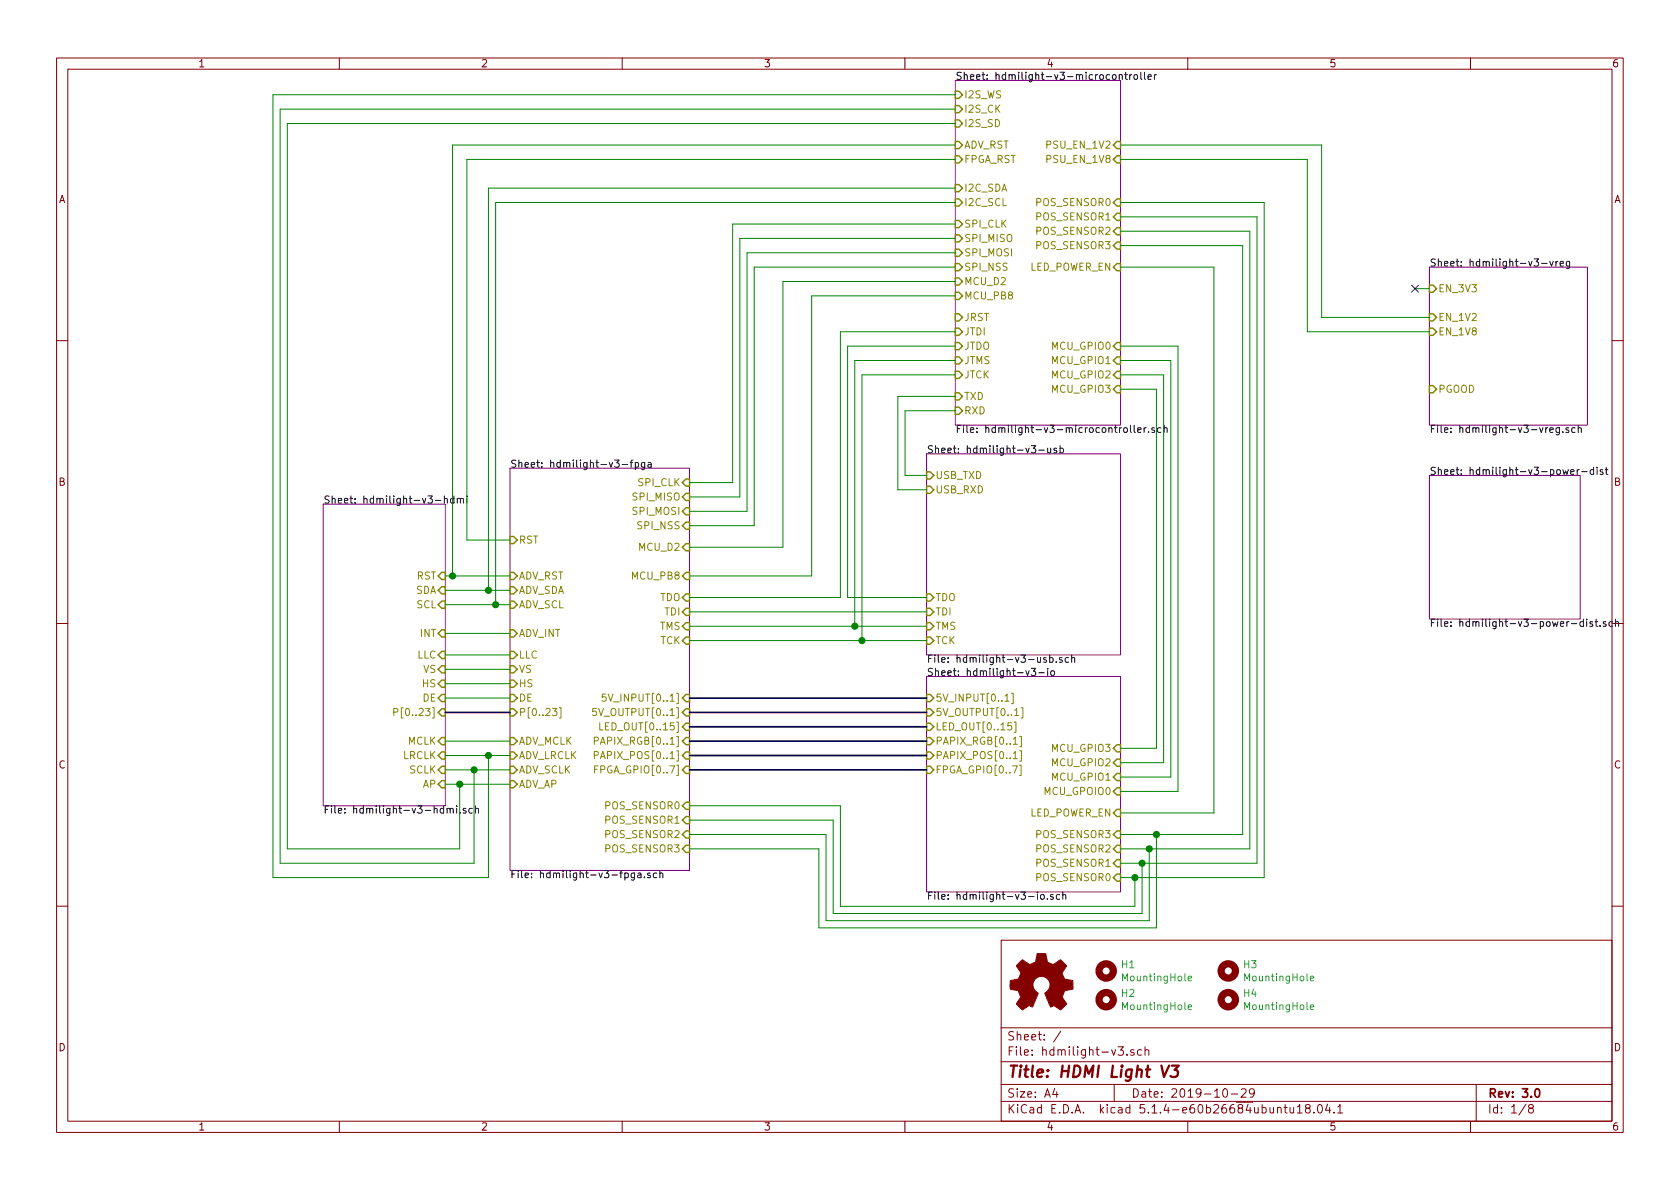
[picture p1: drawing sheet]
EESchema Schematic File Version 4
LIBS:hdmilight-v3-cache
EELAYER 30 0
EELAYER END
$Descr A4 11693 8268
encoding utf-8
Sheet 1 8
Title "HDMI Light V3"
Date "2019-10-29"
Rev "3.0"
Comp ""
Comment1 ""
Comment2 ""
Comment3 ""
Comment4 ""
$EndDescr
$Sheet
S 2250 3500 850  2100
U 5DA819A0
F0 "hdmilight-v3-hdmi" 50
F1 "hdmilight-v3-hdmi.sch" 50
F2 "P[0..23]" I R 3100 4950 50 
F3 "DE" I R 3100 4850 50 
F4 "HS" I R 3100 4750 50 
F5 "VS" I R 3100 4650 50 
F6 "LLC" I R 3100 4550 50 
F7 "SDA" I R 3100 4100 50 
F8 "SCL" I R 3100 4200 50 
F9 "INT" I R 3100 4400 50 
F10 "MCLK" I R 3100 5150 50 
F11 "LRCLK" I R 3100 5250 50 
F12 "SCLK" I R 3100 5350 50 
F13 "AP" I R 3100 5450 50 
F14 "RST" I R 3100 4000 50 
$EndSheet
$Sheet
S 3550 3250 1250 2800
U 5DA894AB
F0 "hdmilight-v3-fpga" 50
F1 "hdmilight-v3-fpga.sch" 50
F2 "P[0..23]" I L 3550 4950 50 
F3 "LLC" I L 3550 4550 50 
F4 "TDI" I R 4800 4250 50 
F5 "TDO" I R 4800 4150 50 
F6 "TMS" I R 4800 4350 50 
F7 "TCK" I R 4800 4450 50 
F8 "LED_OUT[0..15]" I R 4800 5050 50 
F9 "PAPIX_RGB[0..1]" I R 4800 5150 50 
F10 "SPI_CLK" I R 4800 3350 50 
F11 "SPI_MISO" I R 4800 3450 50 
F12 "SPI_MOSI" I R 4800 3550 50 
F13 "DE" I L 3550 4850 50 
F14 "HS" I L 3550 4750 50 
F15 "VS" I L 3550 4650 50 
F16 "POS_SENSOR0" I R 4800 5600 50 
F17 "POS_SENSOR3" I R 4800 5900 50 
F18 "POS_SENSOR1" I R 4800 5700 50 
F19 "POS_SENSOR2" I R 4800 5800 50 
F20 "ADV_RST" I L 3550 4000 50 
F21 "ADV_INT" I L 3550 4400 50 
F22 "ADV_SCL" I L 3550 4200 50 
F23 "ADV_SDA" I L 3550 4100 50 
F24 "ADV_MCLK" I L 3550 5150 50 
F25 "ADV_LRCLK" I L 3550 5250 50 
F26 "ADV_SCLK" I L 3550 5350 50 
F27 "ADV_AP" I L 3550 5450 50 
F28 "MCU_D2" I R 4800 3800 50 
F29 "MCU_PB8" I R 4800 4000 50 
F30 "RST" I L 3550 3750 50 
F31 "5V_OUTPUT[0..1]" I R 4800 4950 50 
F32 "PAPIX_POS[0..1]" I R 4800 5250 50 
F33 "FPGA_GPIO[0..7]" I R 4800 5350 50 
F34 "5V_INPUT[0..1]" I R 4800 4850 50 
F35 "SPI_NSS" I R 4800 3650 50 
$EndSheet
Wire Bus Line
	3100 4950 3550 4950
Wire Wire Line
	4800 4150 5850 4150
Wire Wire Line
	6650 2600 6000 2600
$Sheet
S 6450 4700 1350 1500
U 5DC305B6
F0 "hdmilight-v3-io" 50
F1 "hdmilight-v3-io.sch" 50
F2 "LED_OUT[0..15]" I L 6450 5050 50 
F3 "PAPIX_POS[0..1]" I L 6450 5250 50 
F4 "PAPIX_RGB[0..1]" I L 6450 5150 50 
F5 "POS_SENSOR0" I R 7800 6100 50 
F6 "POS_SENSOR1" I R 7800 6000 50 
F7 "POS_SENSOR2" I R 7800 5900 50 
F8 "POS_SENSOR3" I R 7800 5800 50 
F9 "LED_POWER_EN" I R 7800 5650 50 
F10 "5V_OUTPUT[0..1]" I L 6450 4950 50 
F11 "FPGA_GPIO[0..7]" I L 6450 5350 50 
F12 "MCU_GPOIO0" I R 7800 5500 50 
F13 "MCU_GPIO1" I R 7800 5400 50 
F14 "MCU_GPIO2" I R 7800 5300 50 
F15 "MCU_GPIO3" I R 7800 5200 50 
F16 "5V_INPUT[0..1]" I L 6450 4850 50 
$EndSheet
Wire Wire Line
	3100 4550 3550 4550
Wire Bus Line
	4800 5050 6450 5050
Wire Bus Line
	4800 5150 6450 5150
Wire Wire Line
	5850 4150 5850 2300
Wire Wire Line
	5850 2300 6650 2300
Wire Wire Line
	5900 4150 5900 2400
Wire Wire Line
	5900 2400 6650 2400
$Sheet
S 9950 1850 1100 1100
U 5DE449C4
F0 "hdmilight-v3-vreg" 50
F1 "hdmilight-v3-vreg.sch" 50
F2 "EN_1V2" I L 9950 2200 50 
F3 "PGOOD" I L 9950 2700 50 
F4 "EN_3V3" I L 9950 2000 50 
F5 "EN_1V8" I L 9950 2300 50 
$EndSheet
$Sheet
S 9950 3300 1050 1000
U 5E08CC0D
F0 "hdmilight-v3-power-dist" 50
F1 "hdmilight-v3-power-dist.sch" 50
$EndSheet
$Sheet
S 6650 550  1150 2400
U 5DA893D4
F0 "hdmilight-v3-microcontroller" 50
F1 "hdmilight-v3-microcontroller.sch" 50
F2 "JTMS" I L 6650 2500 50 
F3 "JTCK" I L 6650 2600 50 
F4 "JTDI" I L 6650 2300 50 
F5 "JTDO" I L 6650 2400 50 
F6 "SPI_CLK" I L 6650 1550 50 
F7 "SPI_MISO" I L 6650 1650 50 
F8 "SPI_MOSI" I L 6650 1750 50 
F9 "I2C_SCL" I L 6650 1400 50 
F10 "I2C_SDA" I L 6650 1300 50 
F11 "TXD" I L 6650 2750 50 
F12 "RXD" I L 6650 2850 50 
F13 "POS_SENSOR0" I R 7800 1400 50 
F14 "POS_SENSOR1" I R 7800 1500 50 
F15 "POS_SENSOR2" I R 7800 1600 50 
F16 "POS_SENSOR3" I R 7800 1700 50 
F17 "LED_POWER_EN" I R 7800 1850 50 
F18 "MCU_D2" I L 6650 1950 50 
F19 "MCU_PB8" I L 6650 2050 50 
F20 "ADV_RST" I L 6650 1000 50 
F21 "PSU_EN_1V2" I R 7800 1000 50 
F22 "PSU_EN_1V8" I R 7800 1100 50 
F23 "FPGA_RST" I L 6650 1100 50 
F24 "MCU_GPIO0" I R 7800 2400 50 
F25 "MCU_GPIO1" I R 7800 2500 50 
F26 "MCU_GPIO2" I R 7800 2600 50 
F27 "MCU_GPIO3" I R 7800 2700 50 
F28 "I2S_WS" I L 6650 650 50 
F29 "I2S_CK" I L 6650 750 50 
F30 "I2S_SD" I L 6650 850 50 
F31 "SPI_NSS" I L 6650 1850 50 
F32 "JRST" I L 6650 2200 50 
$EndSheet
Wire Wire Line
	6650 2850 6300 2850
Wire Wire Line
	6300 2850 6300 3300
Wire Wire Line
	6300 3300 6450 3300
Wire Wire Line
	6650 2750 6250 2750
Wire Wire Line
	6250 3400 6450 3400
Wire Wire Line
	3400 1300 6650 1300
Wire Wire Line
	3450 1400 6650 1400
Wire Wire Line
	4800 3350 5100 3350
Wire Wire Line
	5100 3350 5100 1550
Wire Wire Line
	5100 1550 6650 1550
Wire Wire Line
	4800 3450 5150 3450
Wire Wire Line
	5150 3450 5150 1650
Wire Wire Line
	5150 1650 6650 1650
Wire Wire Line
	4800 3550 5200 3550
Wire Wire Line
	5200 3550 5200 1750
Wire Wire Line
	5200 1750 6650 1750
Wire Wire Line
	7800 1700 8650 1700
Wire Wire Line
	8650 1700 8650 5800
Wire Wire Line
	8650 5800 8050 5800
Wire Wire Line
	7800 5900 8000 5900
Wire Wire Line
	8700 5900 8700 1600
Wire Wire Line
	8700 1600 7800 1600
Wire Wire Line
	7800 1500 8750 1500
Wire Wire Line
	8750 1500 8750 6000
Wire Wire Line
	8750 6000 7950 6000
Wire Wire Line
	7800 6100 7900 6100
Wire Wire Line
	8800 6100 8800 1400
Wire Wire Line
	8800 1400 7800 1400
Wire Wire Line
	7800 1850 8450 1850
Wire Wire Line
	8450 1850 8450 5650
Wire Wire Line
	8450 5650 7800 5650
Wire Wire Line
	3100 4650 3550 4650
Wire Wire Line
	3100 4750 3550 4750
Wire Wire Line
	3100 4850 3550 4850
Wire Wire Line
	4800 5600 5850 5600
Wire Wire Line
	5850 5600 5850 6300
Wire Wire Line
	5850 6300 7900 6300
Wire Wire Line
	7900 6300 7900 6100
Connection ~ 7900 6100
Wire Wire Line
	7900 6100 8800 6100
Wire Wire Line
	4800 5700 5800 5700
Wire Wire Line
	5800 5700 5800 6350
Wire Wire Line
	5800 6350 7950 6350
Wire Wire Line
	7950 6350 7950 6000
Connection ~ 7950 6000
Wire Wire Line
	7950 6000 7800 6000
Wire Wire Line
	4800 5800 5750 5800
Wire Wire Line
	5750 5800 5750 6400
Wire Wire Line
	5750 6400 8000 6400
Wire Wire Line
	8000 6400 8000 5900
Connection ~ 8000 5900
Wire Wire Line
	8000 5900 8700 5900
Wire Wire Line
	4800 5900 5700 5900
Wire Wire Line
	5700 5900 5700 6450
Wire Wire Line
	5700 6450 8050 6450
Wire Wire Line
	8050 6450 8050 5800
Connection ~ 8050 5800
Wire Wire Line
	8050 5800 7800 5800
$Comp
L Mechanical:MountingHole H1
U 1 1
P 7700 6750
F 0 "H1" H 7800 6796 50  0000 L CNN
F 1 "MountingHole" H 7800 6705 50  0000 L CNN
F 2 "MountingHole:MountingHole_3.2mm_M3" H 7700 6750 50  0001 C CNN
F 3 "~" H 7700 6750 50  0001 C CNN
	1    7700 6750
	1    0    0    -1  
$EndComp
$Comp
L Mechanical:MountingHole H2
U 1 1
P 7700 6950
F 0 "H2" H 7800 6996 50  0000 L CNN
F 1 "MountingHole" H 7800 6905 50  0000 L CNN
F 2 "MountingHole:MountingHole_3.2mm_M3" H 7700 6950 50  0001 C CNN
F 3 "~" H 7700 6950 50  0001 C CNN
	1    7700 6950
	1    0    0    -1  
$EndComp
$Comp
L Mechanical:MountingHole H3
U 1 1
P 8550 6750
F 0 "H3" H 8650 6796 50  0000 L CNN
F 1 "MountingHole" H 8650 6705 50  0000 L CNN
F 2 "MountingHole:MountingHole_3.2mm_M3" H 8550 6750 50  0001 C CNN
F 3 "~" H 8550 6750 50  0001 C CNN
	1    8550 6750
	1    0    0    -1  
$EndComp
$Comp
L Mechanical:MountingHole H4
U 1 1
P 8550 6950
F 0 "H4" H 8650 6996 50  0000 L CNN
F 1 "MountingHole" H 8650 6905 50  0000 L CNN
F 2 "MountingHole:MountingHole_3.2mm_M3" H 8550 6950 50  0001 C CNN
F 3 "~" H 8550 6950 50  0001 C CNN
	1    8550 6950
	1    0    0    -1  
$EndComp
Wire Wire Line
	3100 4100 3400 4100
Wire Wire Line
	3100 4200 3450 4200
Wire Wire Line
	3100 4400 3550 4400
Wire Wire Line
	3100 5150 3550 5150
Wire Wire Line
	3100 5250 3400 5250
Wire Wire Line
	3100 5350 3300 5350
Wire Wire Line
	3100 4000 3150 4000
Wire Wire Line
	6000 4450 6450 4450
Connection ~ 6000 4450
Wire Wire Line
	6000 2600 6000 4450
Wire Wire Line
	4800 4450 6000 4450
Wire Wire Line
	5900 4150 6450 4150
Wire Wire Line
	4800 4250 6450 4250
Wire Wire Line
	4800 3800 5450 3800
Wire Wire Line
	5450 3800 5450 1950
Wire Wire Line
	5450 1950 6650 1950
Wire Wire Line
	4800 4000 5650 4000
Wire Wire Line
	5650 4000 5650 2050
Wire Wire Line
	5650 2050 6650 2050
Wire Wire Line
	3150 4000 3150 1000
Wire Wire Line
	3150 1000 6650 1000
Connection ~ 3150 4000
Wire Wire Line
	3150 4000 3550 4000
Wire Wire Line
	9200 1000 7800 1000
Wire Wire Line
	7800 1100 9100 1100
Wire Wire Line
	9100 2300 9950 2300
Wire Wire Line
	9950 2000 9850 2000
Wire Wire Line
	6650 1100 3250 1100
Wire Wire Line
	3250 1100 3250 3750
Wire Wire Line
	3250 3750 3550 3750
Wire Bus Line
	4800 4950 6450 4950
Wire Bus Line
	4800 5250 6450 5250
Wire Bus Line
	4800 5350 6450 5350
Wire Wire Line
	7800 2700 8050 2700
Wire Wire Line
	8050 2700 8050 5200
Wire Wire Line
	8050 5200 7800 5200
Wire Wire Line
	7800 2600 8100 2600
Wire Wire Line
	8100 2600 8100 5300
Wire Wire Line
	8100 5300 7800 5300
Wire Wire Line
	7800 2500 8150 2500
Wire Wire Line
	8150 2500 8150 5400
Wire Wire Line
	8150 5400 7800 5400
Wire Wire Line
	7800 2400 8200 2400
Wire Wire Line
	8200 2400 8200 5500
Wire Wire Line
	8200 5500 7800 5500
NoConn ~ 9850 2000
Wire Wire Line
	9100 1100 9100 2300
Wire Wire Line
	9200 1000 9200 2200
$Comp
L Graphic:Logo_Open_Hardware_Small LOGO1
U 1 1
P 7250 6850
F 0 "LOGO1" H 7250 7125 50  0001 C CNN
F 1 "Logo_Open_Hardware_Small" H 7250 6625 50  0001 C CNN
F 2 "Symbol:OSHW-Logo2_9.8x8mm_SilkScreen" H 7250 6850 50  0001 C CNN
F 3 "~" H 7250 6850 50  0001 C CNN
	1    7250 6850
	1    0    0    -1  
$EndComp
Wire Wire Line
	9200 2200 9950 2200
Wire Bus Line
	4800 4850 6450 4850
Wire Wire Line
	6650 850  2000 850 
Wire Wire Line
	2000 850  2000 5900
Wire Wire Line
	6650 750  1950 750 
Wire Wire Line
	1950 750  1950 6000
Wire Wire Line
	1950 6000 3300 6000
Wire Wire Line
	3300 6000 3300 5350
Connection ~ 3300 5350
Wire Wire Line
	3300 5350 3550 5350
Wire Wire Line
	6650 650  1900 650 
Wire Wire Line
	1900 650  1900 6100
Wire Wire Line
	3400 6100 3400 5250
Connection ~ 3400 5250
Wire Wire Line
	3400 5250 3550 5250
Wire Wire Line
	1900 6100 3400 6100
Wire Wire Line
	3200 5450 3550 5450
Wire Wire Line
	3100 5450 3200 5450
Connection ~ 3200 5450
Wire Wire Line
	2000 5900 3200 5900
Wire Wire Line
	3200 5900 3200 5450
Wire Wire Line
	6250 2750 6250 3400
$Sheet
S 6450 3150 1350 1400
U 5DA23169
F0 "hdmilight-v3-usb" 50
F1 "hdmilight-v3-usb.sch" 50
F2 "USB_RXD" I L 6450 3400 50 
F3 "USB_TXD" I L 6450 3300 50 
F4 "TCK" I L 6450 4450 50 
F5 "TDI" I L 6450 4250 50 
F6 "TDO" I L 6450 4150 50 
F7 "TMS" I L 6450 4350 50 
$EndSheet
Wire Wire Line
	5950 4350 6450 4350
Wire Wire Line
	4800 4350 5950 4350
Connection ~ 5950 4350
Wire Wire Line
	6650 2500 5950 2500
Wire Wire Line
	5950 2500 5950 4350
Wire Wire Line
	6650 1850 5250 1850
Wire Wire Line
	5250 1850 5250 3650
Wire Wire Line
	5250 3650 4800 3650
Wire Wire Line
	3400 1300 3400 4100
Connection ~ 3400 4100
Wire Wire Line
	3400 4100 3550 4100
Wire Wire Line
	3450 1400 3450 4200
Connection ~ 3450 4200
Wire Wire Line
	3450 4200 3550 4200
$EndSCHEMATC
